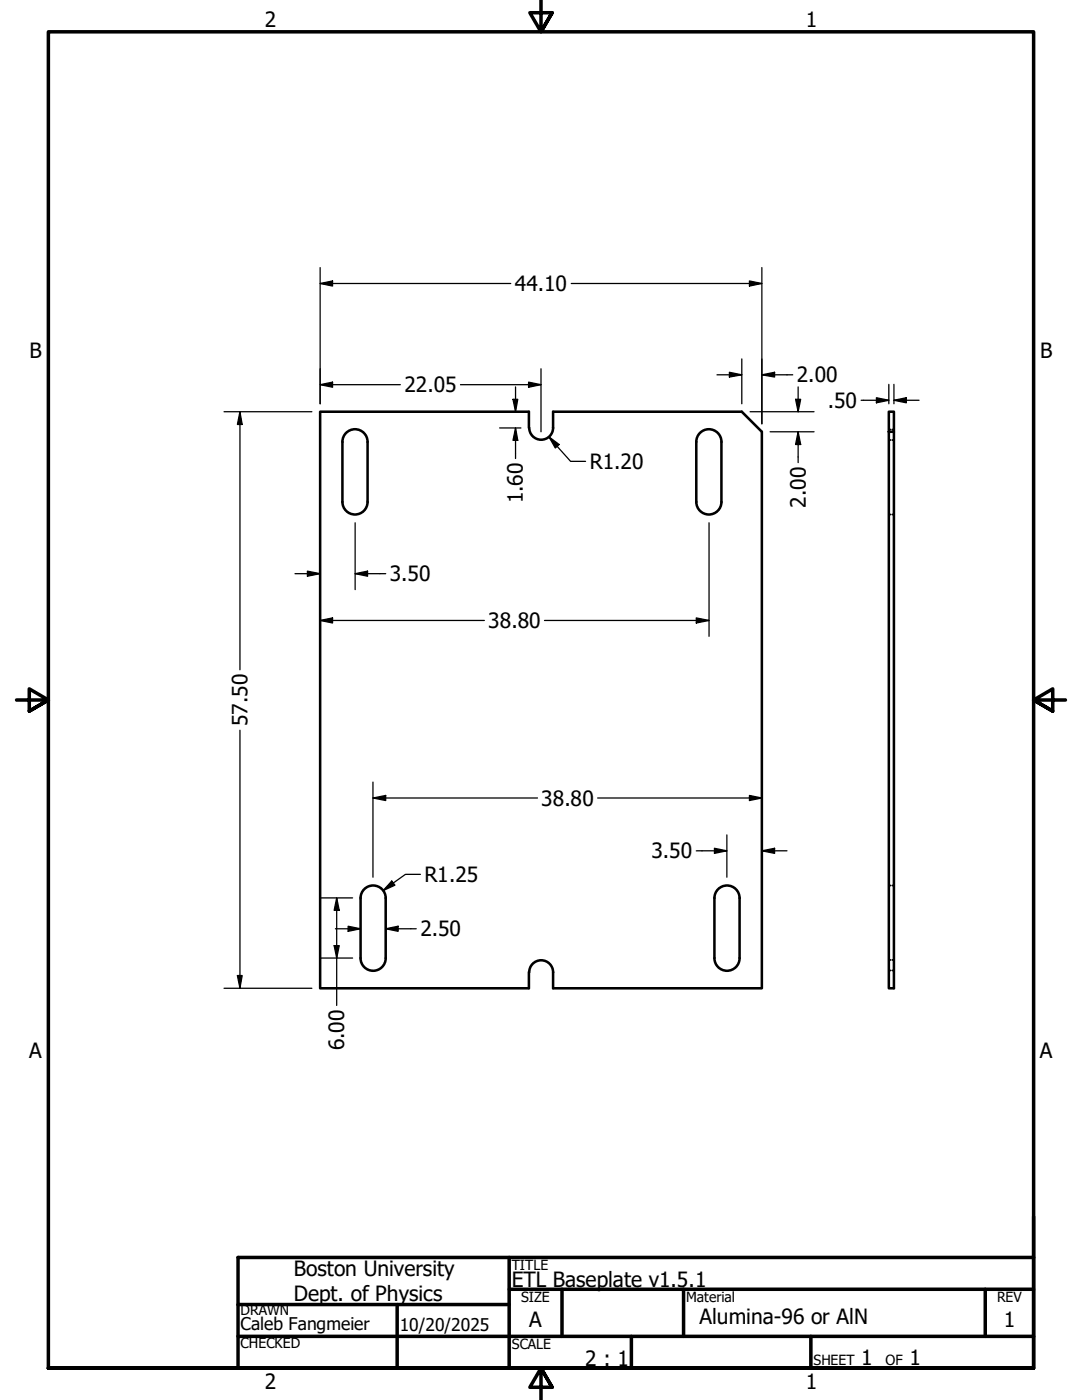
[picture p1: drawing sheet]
<svg xmlns="http://www.w3.org/2000/svg" width="216mm" height="279mm" viewBox="0 0 216 279" stroke-linecap="round" stroke-linejoin="round" font-family="sans-serif">
<!-- layer: Visible (ANSI) -->
<g fill="none" stroke="#000" stroke-width=".51">
<path d="M68.3 88.2a2.51 2.51 0 0 1 2.5-2.5 2.51 2.51 0 0 1 2.5 2.5M68.3 88.2v12M73.3 88.2v12M105.5 85.4v-3.2h-41.6v115h41.6v-3.2M105.6 85.4a2.38 2.38 0 0 0 2.4 2.4 2.38 2.38 0 0 0 2.4-2.4M110.4 85.4v-3.2h37.6l4 4v111h-41.6v-3.2a2.38 2.38 0 0 0-2.4-2.4 2.38 2.38 0 0 0-2.4 2.4M138.9 88.2a2.51 2.51 0 0 1 2.5-2.5 2.51 2.51 0 0 1 2.6 2.5M138.9 88.2v12M144 88.2v12M177.4 82.2h1v4h-1zM177.4 86.2v111h1v-111M68.3 100.2a2.51 2.51 0 0 0 2.5 2.5 2.51 2.51 0 0 0 2.5-2.5"/>
<path d="M138.9 100.2a2.51 2.51 0 0 0 2.5 2.5 2.51 2.51 0 0 0 2.6-2.5M71.9 179.2v12a2.51 2.51 0 0 0 2.6 2.5 2.51 2.51 0 0 0 2.5-2.5v-12M71.9 179.2a2.51 2.51 0 0 1 2.6-2.5 2.51 2.51 0 0 1 2.5 2.5M142.6 179.2v12a2.51 2.51 0 0 0 2.5 2.5 2.51 2.51 0 0 0 2.5-2.5v-12M142.6 179.2a2.51 2.51 0 0 1 2.5-2.5 2.51 2.51 0 0 1 2.5 2.5"/>
</g>
<!-- layer: Hidden (ANSI) -->
<path d="M177.4 85.7h.3M177.4 87.8h.3M178.1 85.7h.3M178.1 87.8h.3M177.4 102.7h.3M178.1 102.7h.3M177.4 176.7h.3M178.1 176.7h.3M177.4 193.7h.3M177.4 191.6h.3M178.1 193.7h.3M178.1 191.6h.3" fill="none" stroke="#000" stroke-width=".38"/>
<!-- layer: Border (ANSI) -->
<g fill="none" stroke="#000" stroke-width=".7">
<path d="M107.9 0v6.4l-2.2-3.9h4.5l-2.3 3.9 2.3-3.9M3.3 139.7h6.4l-3.9-2.2v4.4l3.9-2.2-3.9 2.2M212.6 139.7h-6.4l3.9-2.2v4.4l-3.9-2.2 3.9 2.2M101.6 257.3h104.6M101.6 251v22M112.1 257.3v9.4M136.4 257.3v9.4M196.6 257.3v9.4M206.2 242.8v30.2h-158.7v-22h158.7M9.7 273v-266.6h196.5v266.6h-196.5h196.5M47.5 260.3h54.1M47.5 266.7h158.7"/>
<path d="M79.2 260.3v12.7M110.2 276.9l-2.3-3.9 2.3 3.9h-4.5l2.2-3.9v6.4M126 266.7v6.3M161.8 266.7v6.3"/>
</g>
<!-- layer: Dimension (ANSI) -->
<g fill="none" stroke="#000" stroke-width=".25">
<path d="M63.9 56.6l2.5-.5v1zM63.9 56.6h38M63.9 53.4v27.2M114 56.6h38M149.5 56.1l2.5 .5-2.5 .5zM152 53.4v31.2M63.9 76.8l2.5-.5v1zM63.9 76.8h16M91.9 76.8h16M102.4 79.7h.9l-.4 2.5zM102.9 77.2v5M105.5 76.3l2.4 .5-2.4 .5z"/>
<path d="M107.9 73.6v12.6M143.1 74.8h4.9M145.5 74.3l2.5 .5-2.5 .4zM148 71.6v9M152 74.8l2.6-.5v.9zM152 74.8h6.2M158.7 79.7h1.1l-.5 2.5zM159.3 77.2v5M171.8 79.9h5.6M174.9 79.4l2.5 .5-2.5 .5zM177.4 76.7v3.9M178.4 79.9l2.4-.5v1z"/>
<path d="M178.4 79.9h5M178.4 76.7v3.9M44.7 82.2h17.5M47.9 82.2l.4 2.5h-.9zM47.9 82.2v51.5M99.7 82.2h4.2M99.7 85.4h4.2M102.9 85.4l.4 2.5h-.9zM102.9 85.4v6.1M109.5 87.2l2.1 1.5-.8 .7zM109.5 87.2l4.4 4.9h2.9M149.7 82.2h12.7"/>
<path d="M153.7 86.2h8.7M159.3 86.2l.5 2.5h-1.1zM159.3 86.2v6.1M58.9 114.5h5M61.3 114l2.6 .5-2.6 .5zM70.9 114.5l2.4-.5v1zM70.9 114.5h6.1M70.9 104.3v13.4M141.5 104.3v22.7M63.9 123.8l2.5-.5v1zM63.9 123.8h32.7M108.6 123.8h32.9"/>
<path d="M138.9 123.3l2.6 .5-2.6 .5zM47.9 145.7v51.5M74.4 159.3l2.6-.5v1zM74.4 159.3h32.9M74.4 156.1v19M119.3 159.3h32.7M149.5 158.8l2.5 .5-2.5 .5zM64 179.2h6.4M67.2 179.2l.5 2.5h-1zM67.2 179.2v21.5M78.2 175.8l.6 .9-2.3 1zM83.9 174.5h-3l-4.4 3.2"/>
<path d="M138.9 169.8h6.1M142.6 169.3l2.4 .5-2.4 .5zM145 166.6v8.5M152 169.8l2.6-.5v1zM152 169.8h5M44.7 197.2h17.5M47.4 194.7h.9l-.4 2.5zM64 191.2h6.4M66.7 188.7h1l-.5 2.5zM66.9 185.4h5M69.5 184.8l2.4 .6-2.4 .5zM77 185.4l2.4-.6v1.1z"/>
<path d="M77 185.4h6.1"/>
</g>
<g fill="#000">
<path d="M63.9 56.6l2.5-.5v1zM149.5 56.1l2.5 .5-2.5 .5zM63.9 76.8l2.5-.5v1zM102.4 79.7h.9l-.4 2.5zM105.5 76.3l2.4 .5-2.4 .5zM145.5 74.3l2.5 .5-2.5 .4zM152 74.8l2.6-.5v.9zM158.7 79.7h1.1l-.5 2.5zM178.4 79.9l2.4-.5v1zM47.9 82.2l.4 2.5h-.9zM102.9 85.4l.4 2.5h-.9zM109.5 87.2l2.1 1.5-.8 .7z"/>
<path d="M159.3 86.2l.5 2.5h-1.1zM174.9 79.4l2.5 .5-2.5 .5zM61.3 114l2.6 .5-2.6 .5zM70.9 114.5l2.4-.5v1zM63.9 123.8l2.5-.5v1zM138.9 123.3l2.6 .5-2.6 .5zM74.4 159.3l2.6-.5v1zM149.5 158.8l2.5 .5-2.5 .5zM78.2 175.8l.6 .9-2.3 1zM142.6 169.3l2.4 .5-2.4 .5zM152 169.8l2.6-.5v1zM47.4 194.7h.9l-.4 2.5z"/>
<path d="M66.7 188.7h1l-.5 2.5zM67.2 179.2l.5 2.5h-1zM69.5 184.8l2.4 .6-2.4 .5zM77 185.4l2.4-.6v1.1z"/>
</g>
<g font-size="4.2">
<text x="52.8" y="5.3">2</text>
<text x="160.8" y="5.3">1</text>
<text x="102.7" y="58.1">44.10</text>
<text x="5.9" y="71.4">B</text>
<text x="207.6" y="71.4">B</text>
<text x="159" y="76.3">2.00</text>
<text x="80.7" y="78.3">22.05</text>
<text x="165.2" y="81.4">.50</text>
<text x="117.7" y="93.6">R1.20</text>
<text x="104.3" y="100.5" transform="rotate(-90 104.3 100.5)">1.60</text>
<text x="160.8" y="101.3" transform="rotate(-90 160.8 101.3)">2.00</text>
<text x="77.8" y="116">3.50</text>
<text x="97.4" y="125.3">38.80</text>
<text x="49.4" y="144.9" transform="rotate(-90 49.4 144.9)">57.50</text>
<text x="108" y="160.8">38.80</text>
<text x="130" y="171.3">3.50</text>
<text x="84.7" y="176">R1.25</text>
<text x="83.9" y="186.9">2.50</text>
<text x="68.7" y="209.6" transform="rotate(-90 68.7 209.6)">6.00</text>
<text x="5.8" y="211.1">A</text>
<text x="207.5" y="211.1">A</text>
<text x="58.6" y="254.6">Boston University</text>
<text x="102.1" y="256.8">ETL Baseplate v1.5.1</text>
<text x="58.6" y="259.6">Dept. of Physics</text>
<text x="105.6" y="264.8">A</text>
<text x="139.6" y="264.2">Alumina-96 or AlN</text>
<text x="200.3" y="264.8">1</text>
<text x="116.8" y="272.5">2 : 1</text>
<text x="171.8" y="272.5">1</text>
<text x="181.5" y="272.5">1</text>
<text x="52.8" y="277.1">2</text>
<text x="160.8" y="277.1">1</text>
</g>
<g font-size="3.5">
<text x="48" y="265.4">Caleb Fangmeier</text>
<text x="79.8" y="265.6">10/20/2025</text>
</g>
<g font-size="2.8">
<text x="102.1" y="253.4">TITLE</text>
<text x="48" y="262.4">DRAWN</text>
<text x="104" y="259.9">SIZE</text>
<text x="136.9" y="259.9">Material</text>
<text x="198.9" y="259.8">REV</text>
<text x="48" y="269">CHECKED</text>
<text x="102.1" y="269.3">SCALE</text>
<text x="162.3" y="272.5">SHEET</text>
<text x="176.7" y="272.5">OF</text>
</g>
</svg>
